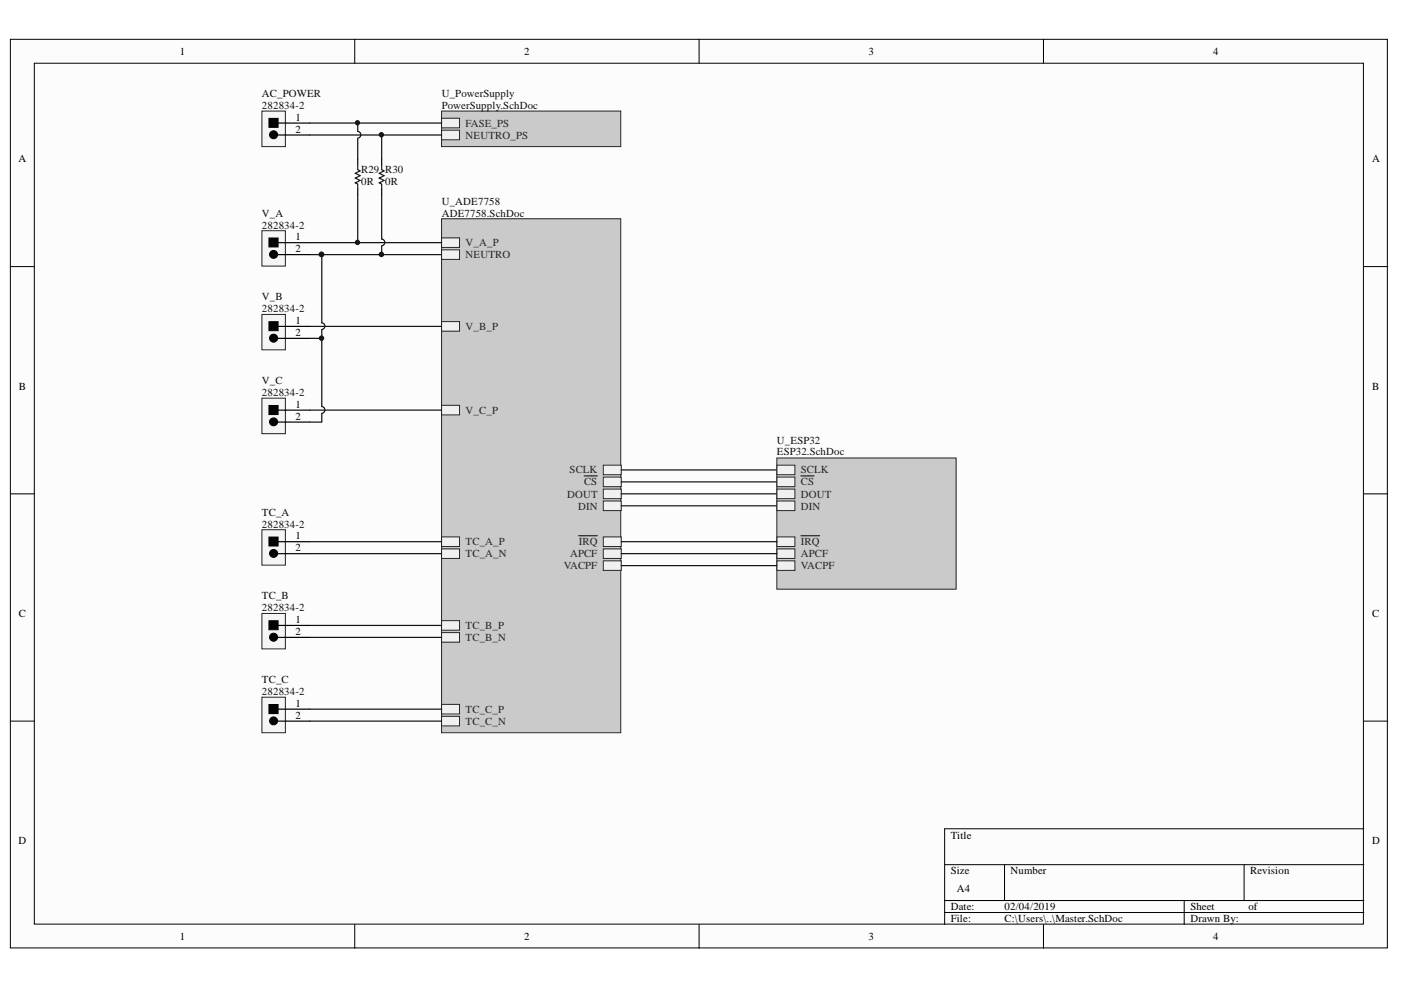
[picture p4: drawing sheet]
<svg xmlns="http://www.w3.org/2000/svg" width="297mm" height="210mm" viewBox="0 0 297 210" stroke-linecap="round" stroke-linejoin="round" font-family="sans-serif">
<g fill="#fcfcfc" stroke="#000" stroke-width=".21">
<path d="M2.2 8.3h291.9v192.7h-291.9z"/>
<path d="M7.3 13.4h281.8v182.5h-281.8z"/>
</g>
<g fill="none" stroke="#000" stroke-width=".21">
<path d="M75.2 8.3v5.1M148.2 8.3v5.1M221.2 8.3v5.1M2.2 56.5h5.1M289.2 56.5h5M2.2 104.7h5.1M289.2 104.7h5M2.2 152.9h5.1M289.2 152.9h5M289.2 175.7h-88.9v20.3M75.2 196v5.1M148.2 196v5.1"/>
<path d="M200.3 183.3h88.9M200.3 190.9h88.9M200.3 193.5h88.9M213 183.3v7.6M221.2 196v5.1M251.1 190.9v5.1M263.8 183.3v7.6"/>
</g>
<path d="M55.5 112.3h5v7.5h-5z" fill="#f5f5f5" stroke="#262626" stroke-width=".21"/>
<path d="M58.3 114.9h7.4M58.3 117.4h7.4" fill="none" stroke="#000" stroke-width=".25"/>
<g fill="#000" stroke="#000" stroke-width=".21">
<path d="M57 113.9h2v1.9h-2z"/>
<circle cx="58" cy="117.3" r=".85"/>
</g>
<path d="M55.5 130.1h5v7.5h-5z" fill="#f5f5f5" stroke="#262626" stroke-width=".21"/>
<path d="M58.3 132.6h7.4M58.3 135.1h7.4" fill="none" stroke="#000" stroke-width=".25"/>
<g fill="#000" stroke="#000" stroke-width=".21">
<path d="M57 131.6h2v1.9h-2z"/>
<circle cx="58" cy="135.1" r=".85"/>
</g>
<path d="M55.5 147.8h5v7.6h-5z" fill="#f5f5f5" stroke="#262626" stroke-width=".21"/>
<path d="M58.3 150.4h7.4M58.3 152.9h7.4" fill="none" stroke="#000" stroke-width=".25"/>
<g fill="#000" stroke="#000" stroke-width=".21">
<path d="M57 149.4h2v1.9h-2z"/>
<circle cx="58" cy="152.8" r=".85"/>
</g>
<path d="M55.5 48.9h5v7.5h-5z" fill="#f5f5f5" stroke="#262626" stroke-width=".21"/>
<path d="M58.3 51.5h7.4M58.3 54h7.4" fill="none" stroke="#000" stroke-width=".25"/>
<g fill="#000" stroke="#000" stroke-width=".21">
<path d="M57 50.5h2v1.9h-2z"/>
<circle cx="58" cy="53.9" r=".85"/>
</g>
<path d="M55.5 66.7h5v7.5h-5z" fill="#f5f5f5" stroke="#262626" stroke-width=".21"/>
<path d="M58.3 69.2h7.4M58.3 71.7h7.4" fill="none" stroke="#000" stroke-width=".25"/>
<g fill="#000" stroke="#000" stroke-width=".21">
<path d="M57 68.2h2v1.9h-2z"/>
<circle cx="58" cy="71.7" r=".85"/>
</g>
<path d="M55.5 84.4h5v7.6h-5z" fill="#f5f5f5" stroke="#262626" stroke-width=".21"/>
<path d="M58.3 87h7.4M58.3 89.5h7.4" fill="none" stroke="#000" stroke-width=".25"/>
<g fill="#000" stroke="#000" stroke-width=".21">
<path d="M57 86h2v1.9h-2z"/>
<circle cx="58" cy="89.4" r=".85"/>
</g>
<path d="M55.5 23.6h5v7.5h-5z" fill="#f5f5f5" stroke="#262626" stroke-width=".21"/>
<path d="M58.3 26.1h7.4M58.3 28.6h7.4" fill="none" stroke="#000" stroke-width=".25"/>
<g fill="#000" stroke="#000" stroke-width=".21">
<path d="M57 25.1h2v1.9h-2z"/>
<circle cx="58" cy="28.6" r=".85"/>
</g>
<path d="M93.6 46.4h38v109h-38z" fill="#cacaca" stroke="#262626" stroke-width=".21"/>
<path d="M93.6 113.8h3.8v2.1h-3.8z" fill-rule="evenodd" fill="#f0f0f0"/>
<path d="M93.6 113.8h3.8v2.1h-3.8z" fill="none" stroke="#262626" stroke-width=".21"/>
<path d="M93.6 116.4h3.8v2h-3.8z" fill-rule="evenodd" fill="#f0f0f0"/>
<path d="M93.6 116.4h3.8v2h-3.8z" fill="none" stroke="#262626" stroke-width=".21"/>
<path d="M93.6 131.6h3.8v2h-3.8z" fill-rule="evenodd" fill="#f0f0f0"/>
<path d="M93.6 131.6h3.8v2h-3.8z" fill="none" stroke="#262626" stroke-width=".21"/>
<path d="M93.6 134.1h3.8v2.1h-3.8z" fill-rule="evenodd" fill="#f0f0f0"/>
<path d="M93.6 134.1h3.8v2.1h-3.8z" fill="none" stroke="#262626" stroke-width=".21"/>
<path d="M93.6 149.3h3.8v2.1h-3.8z" fill-rule="evenodd" fill="#f0f0f0"/>
<path d="M93.6 149.3h3.8v2.1h-3.8z" fill="none" stroke="#262626" stroke-width=".21"/>
<path d="M93.6 151.9h3.8v2h-3.8z" fill-rule="evenodd" fill="#f0f0f0"/>
<path d="M93.6 151.9h3.8v2h-3.8z" fill="none" stroke="#262626" stroke-width=".21"/>
<path d="M93.6 50.4h3.8v2.1h-3.8z" fill-rule="evenodd" fill="#f0f0f0"/>
<path d="M93.6 50.4h3.8v2.1h-3.8z" fill="none" stroke="#262626" stroke-width=".21"/>
<path d="M93.6 68.2h3.8v2h-3.8z" fill-rule="evenodd" fill="#f0f0f0"/>
<path d="M93.6 68.2h3.8v2h-3.8z" fill="none" stroke="#262626" stroke-width=".21"/>
<path d="M93.6 85.9h3.8v2.1h-3.8z" fill-rule="evenodd" fill="#f0f0f0"/>
<path d="M93.6 85.9h3.8v2.1h-3.8z" fill="none" stroke="#262626" stroke-width=".21"/>
<path d="M93.6 53h3.8v2h-3.8z" fill-rule="evenodd" fill="#f0f0f0"/>
<path d="M93.6 53h3.8v2h-3.8z" fill="none" stroke="#262626" stroke-width=".21"/>
<path d="M127.9 98.6h3.8v2.1h-3.8z" fill-rule="evenodd" fill="#f0f0f0"/>
<path d="M127.9 98.6h3.8v2.1h-3.8z" fill="none" stroke="#262626" stroke-width=".21"/>
<path d="M127.9 101.2h3.8v2h-3.8z" fill-rule="evenodd" fill="#f0f0f0"/>
<path d="M127.9 101.2h3.8v2h-3.8z" fill="none" stroke="#262626" stroke-width=".21"/>
<path d="M123.8 100.9h2.8" fill="none" stroke="#262626" stroke-width=".25"/>
<path d="M127.9 103.7h3.8v2h-3.8z" fill-rule="evenodd" fill="#f0f0f0"/>
<path d="M127.9 103.7h3.8v2h-3.8z" fill="none" stroke="#262626" stroke-width=".21"/>
<path d="M127.9 106.2h3.8v2.1h-3.8z" fill-rule="evenodd" fill="#f0f0f0"/>
<path d="M127.9 106.2h3.8v2.1h-3.8z" fill="none" stroke="#262626" stroke-width=".21"/>
<path d="M127.9 113.8h3.8v2.1h-3.8z" fill-rule="evenodd" fill="#f0f0f0"/>
<path d="M127.9 113.8h3.8v2.1h-3.8z" fill="none" stroke="#262626" stroke-width=".21"/>
<path d="M122.7 113.6h3.9" fill="none" stroke="#262626" stroke-width=".25"/>
<path d="M127.9 116.4h3.8v2h-3.8z" fill-rule="evenodd" fill="#f0f0f0"/>
<path d="M127.9 116.4h3.8v2h-3.8z" fill="none" stroke="#262626" stroke-width=".21"/>
<path d="M127.9 118.9h3.8v2h-3.8z" fill-rule="evenodd" fill="#f0f0f0"/>
<path d="M127.9 118.9h3.8v2h-3.8z" fill="none" stroke="#262626" stroke-width=".21"/>
<path d="M93.6 23.6h38v7.5h-38z" fill="#cacaca" stroke="#262626" stroke-width=".21"/>
<path d="M93.6 25.1h3.8v2h-3.8z" fill-rule="evenodd" fill="#f0f0f0"/>
<path d="M93.6 25.1h3.8v2h-3.8z" fill="none" stroke="#262626" stroke-width=".21"/>
<path d="M93.6 27.6h3.8v2h-3.8z" fill-rule="evenodd" fill="#f0f0f0"/>
<path d="M93.6 27.6h3.8v2h-3.8z" fill="none" stroke="#262626" stroke-width=".21"/>
<g fill="none" stroke="#0e0e0e" stroke-width=".25">
<path d="M65.7 26.1h27.9M65.7 28.6h27.9M65.7 51.5h27.9M65.7 69.2h27.9M65.7 71.7h2.5M65.7 87h27.9M131.7 99.6h33M65.7 114.9h27.9M65.7 117.4h27.9M131.7 102.2h33M131.7 104.7h33M131.7 107.2h33"/>
<path d="M65.7 132.6h27.9M65.7 135.1h27.9M65.7 150.4h27.9M65.7 152.9h27.9"/>
</g>
<circle cx="68.2" cy="71.7" r=".47" fill="#0e0e0e" stroke="#0e0e0e" stroke-width=".21"/>
<path d="M164.7 97.1h38v27.8h-38z" fill="#cacaca" stroke="#262626" stroke-width=".21"/>
<path d="M164.7 98.6h3.8v2.1h-3.8z" fill-rule="evenodd" fill="#f0f0f0"/>
<path d="M164.7 98.6h3.8v2.1h-3.8z" fill="none" stroke="#262626" stroke-width=".21"/>
<path d="M164.7 101.2h3.8v2h-3.8z" fill-rule="evenodd" fill="#f0f0f0"/>
<path d="M164.7 101.2h3.8v2h-3.8z" fill="none" stroke="#262626" stroke-width=".21"/>
<path d="M169.8 100.9h2.8" fill="none" stroke="#262626" stroke-width=".25"/>
<path d="M164.7 103.7h3.8v2h-3.8z" fill-rule="evenodd" fill="#f0f0f0"/>
<path d="M164.7 103.7h3.8v2h-3.8z" fill="none" stroke="#262626" stroke-width=".21"/>
<path d="M164.7 106.2h3.8v2.1h-3.8z" fill-rule="evenodd" fill="#f0f0f0"/>
<path d="M164.7 106.2h3.8v2.1h-3.8z" fill="none" stroke="#262626" stroke-width=".21"/>
<path d="M164.7 113.8h3.8v2.1h-3.8z" fill-rule="evenodd" fill="#f0f0f0"/>
<path d="M164.7 113.8h3.8v2.1h-3.8z" fill="none" stroke="#262626" stroke-width=".21"/>
<path d="M169.8 113.6h4" fill="none" stroke="#262626" stroke-width=".25"/>
<path d="M164.7 116.4h3.8v2h-3.8z" fill-rule="evenodd" fill="#f0f0f0"/>
<path d="M164.7 116.4h3.8v2h-3.8z" fill="none" stroke="#262626" stroke-width=".21"/>
<path d="M164.7 118.9h3.8v2h-3.8z" fill-rule="evenodd" fill="#f0f0f0"/>
<path d="M164.7 118.9h3.8v2h-3.8z" fill="none" stroke="#262626" stroke-width=".21"/>
<g fill="none" stroke="#0e0e0e" stroke-width=".25">
<path d="M75.8 26.1v1.8a.71 .71 0 0 1 .7 .7 .71 .71 0 0 1-.7 .7M75.8 29.4v4.3M80.9 28.6v5.1M65.7 54h27.9M68.2 54v14.4a.71 .71 0 0 1 .7 .8 .71 .71 0 0 1-.7 .7M75.8 41.3v10.2M80.9 41.3v9.4a.71 .71 0 0 1 .7 .7 .71 .71 0 0 1-.7 .7M80.9 52.2v1.8M68.2 70v16.2a.72 .72 0 0 1 .7 .7 .72 .72 0 0 1-.7 .7M68.2 87.7v1.8h-2.5M131.7 114.9h33M131.7 117.4h33"/>
<path d="M131.7 119.9h33"/>
</g>
<g fill="#0e0e0e" stroke="#0e0e0e" stroke-width=".21">
<circle cx="68.2" cy="53.9" r=".47"/>
<circle cx="75.8" cy="26" r=".46"/>
<circle cx="75.8" cy="51.4" r=".46"/>
<circle cx="80.9" cy="53.9" r=".47"/>
<circle cx="80.9" cy="28.6" r=".46"/>
</g>
<path d="M75.8 33.7v1.3M80.9 33.7v1.3M75.8 40v1.3M80.9 40v1.3" fill="none" stroke="#000" stroke-width=".25"/>
<path d="M75.8 35v1l.6 .2-1.1 .5 1.1 .5-1.1 .6 1.1 .5-1.1 .5 .5 .2v1M80.9 35v1l.5 .2-1 .5 1 .5-1 .6 1 .5-1 .5 .5 .2v1" fill="none" stroke="#1c1c1c" stroke-width=".25"/>
<g font-size="2.3">
<text x="38.1" y="11.6">1</text>
<text x="111.1" y="11.6">2</text>
<text x="184.2" y="11.6">3</text>
<text x="257.2" y="11.6">4</text>
<text x="62.6" y="25.6">1</text>
<text x="62.6" y="28.1">2</text>
<text x="3.9" y="34.4">A</text>
<text x="290.9" y="34.4">A</text>
<text x="62.6" y="51">1</text>
<text x="62.6" y="53.5">2</text>
<text x="62.6" y="68.7">1</text>
<text x="62.6" y="71.2">2</text>
<text x="4" y="82.6">B</text>
<text x="290.9" y="82.6">B</text>
<text x="62.6" y="86.4">1</text>
<text x="62.6" y="89">2</text>
<text x="62.6" y="114.4">1</text>
<text x="62.6" y="116.9">2</text>
<text x="4" y="130.8">C</text>
<text x="290.9" y="130.8">C</text>
<text x="62.6" y="132.1">1</text>
<text x="62.6" y="134.6">2</text>
<text x="62.6" y="149.8">1</text>
<text x="62.6" y="152.4">2</text>
<text x="3.9" y="179">D</text>
<text x="201.6" y="177.8">Title</text>
<text x="290.9" y="179">D</text>
<text x="201.6" y="185.4">Size</text>
<text x="214.3" y="185.4">Number</text>
<text x="265.1" y="185.4">Revision</text>
<text x="202.8" y="189.2">A4</text>
<text x="201.6" y="193">Date:</text>
<text x="201.6" y="195.5">File:</text>
<text x="213" y="193">02/04/2019</text>
<text x="213" y="195.5">C:\Users\..\Master.SchDoc</text>
<text x="252.4" y="193">Sheet</text>
<text x="252.4" y="195.5">Drawn By:</text>
<text x="264.7" y="193">of</text>
<text x="38.1" y="199.3">1</text>
<text x="111.1" y="199.3">2</text>
<text x="184.2" y="199.3">3</text>
<text x="257.2" y="199.3">4</text>
</g>
<g font-size="2.3" fill="#0e0e0e">
<text x="55.5" y="23">282834-2</text>
<text x="55.5" y="20.5">AC_POWER</text>
<text x="93.6" y="20.5">U_PowerSupply</text>
<text x="93.6" y="23">PowerSupply.SchDoc</text>
<text x="76.6" y="39.3">0R</text>
<text x="76.6" y="36.7">R29 R30</text>
<text x="81.6" y="39.3">0R</text>
<text x="55.5" y="45.9">V_A</text>
<text x="93.6" y="43.4">U_ADE7758</text>
<text x="93.6" y="45.9">ADE7758.SchDoc</text>
<text x="55.5" y="48.5">282834-2</text>
<text x="55.5" y="63.6">V_B</text>
<text x="55.5" y="66.2">282834-2</text>
<text x="55.5" y="83.9">282834-2</text>
<text x="55.5" y="81.4">V_C</text>
<text x="164.7" y="94">U_ESP32</text>
<text x="164.7" y="96.6">ESP32.SchDoc</text>
<text x="55.5" y="111.9">282834-2</text>
<text x="55.5" y="109.3">TC_A</text>
<text x="55.5" y="129.6">282834-2</text>
<text x="55.5" y="127">TC_B</text>
<text x="55.5" y="147.3">282834-2</text>
<text x="55.5" y="144.8">TC_C</text>
</g>
<g font-size="2.3" fill="#262626">
<text x="98.7" y="26.8">FASE_PS</text>
<text x="98.7" y="29.4">NEUTRO_PS</text>
<text x="98.7" y="52.3">V_A_P</text>
<text x="98.7" y="54.8">NEUTRO</text>
<text x="98.7" y="70">V_B_P</text>
<text x="98.7" y="87.7">V_C_P</text>
<text x="120.8" y="100.4">SCLK</text>
<text x="169.8" y="100.4">SCLK</text>
<text x="120.3" y="105.5">DOUT</text>
<text x="123.8" y="102.9">CS</text>
<text x="169.8" y="102.9">CS</text>
<text x="169.8" y="105.5">DOUT</text>
<text x="122.6" y="108.1">DIN</text>
<text x="169.8" y="108.1">DIN</text>
<text x="98.7" y="115.7">TC_A_P</text>
<text x="98.7" y="118.2">TC_A_N</text>
<text x="120.9" y="118.2">APCF</text>
<text x="122.7" y="115.7">IRQ</text>
<text x="169.8" y="115.7">IRQ</text>
<text x="169.8" y="118.2">APCF</text>
<text x="119.5" y="120.7">VACPF</text>
<text x="169.8" y="120.7">VACPF</text>
<text x="98.7" y="133.4">TC_B_P</text>
<text x="98.7" y="135.9">TC_B_N</text>
<text x="98.7" y="151.1">TC_C_P</text>
<text x="98.7" y="153.6">TC_C_N</text>
</g>
</svg>
